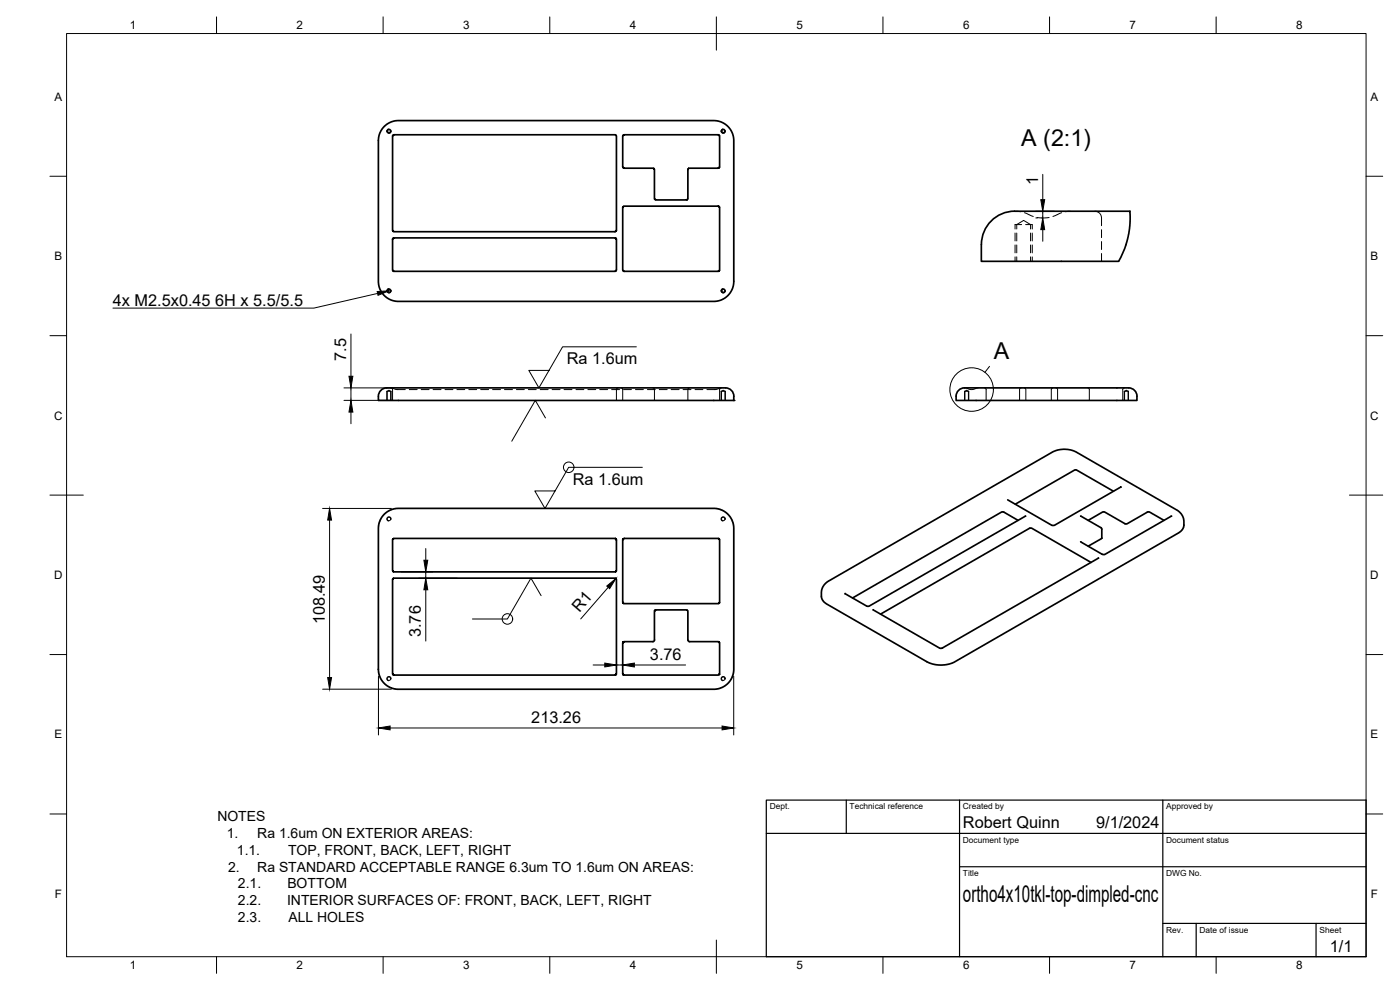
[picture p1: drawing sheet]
<svg xmlns="http://www.w3.org/2000/svg" width="420mm" height="297mm" viewBox="0 0 420 297" stroke-linecap="round" stroke-linejoin="round" font-family="sans-serif">
<!-- layer: Visible -->
<g fill="none" stroke="#000" stroke-width=".51">
<path d="M115.2 38l2-1.4 2.1-.4h95.2l2.1 .4 1.5 1 1.1 1.2 .7 1.3 .3 1.8v42.8l-.4 2.1-1 1.6-1.2 1-1.3 .7-1.8 .3h-95.2l-2.1-.4-1.6-1-1-1.2-.7-1.3-.3-1.8v-42.8l.4-2.1zM117.9 40.6l.3-.2 66.5 .1 .3 .3v28.4l-.5 .3h-66.4l-.3-.4zM187 40.6l28.6-.2 .4 .4v9.3l-.5 .4h-8.7l-.3 .1-.1 9-.2 .3-9.4 .1-.4-.5v-8.7l-.2-.2-8.8-.1-.5-.3zM117.9 71.6l.4-.2h66.2l.5 .4v9.2l-.4 .4h-66.4l-.4-.4zM187 62l.4-.1h28.4l.2 .4-.1 18.9-.3 .2h-28.4l-.3-.4zM294.5 73.4v5h41.2M304.5 63.4h34.6v3.6l-.5 4-1.1 3.7-1.8 3.7M304.5 63.4a10 10 0 0 0-10 10M114.5 116.9l1.6-.5h101.4a2.6 2.6 0 0 1 2.7 2.5v1.2h-106.6a3.3 3.3 0 0 1 .9-3.2zM338.7 116.4h-49.1a2.61 2.61 0 0 0-2.7 2.5v1.2h54.3a2.8 2.8 0 0 0-2.5-3.7M115.3 154.3l1.9-1.3 2.1-.5h95.2l2.3 .6 1.2 .7 1.2 1.4 .8 1.6 .2 1.4v42.9l-.6 2.3-.7 1.2-1.4 1.2-1.5 .8-1.5 .2h-95.2l-2.3-.6-1.2-.7-1.2-1.4-.8-1.5-.2-1.5v-42.9l.4-2zM305.5 156.1l-4.2-2.4-.7-.1-44.7 25.8"/>
<path d="M307.8 154.8l-47 27.1-.7-.1-6.5-3.7M324.3 154.8l6.3 3.8v2.9l-4 2.4M326.6 156.1l4.6-2.5 6.6 3.6 .5-.1 6.3-3.5 4.7 2.5M334.2 147.4l-11.1-6.4h-.5l-17.9 10.3M336.4 146.1l-20.1 11.6-.7-.1-13.2-7.6M351.6 154.8l-20.1 11.6-.7-.1-6.5-3.7M117.9 173.6l66.8-.1 .3 .3v28.4l-.4 .4-66.5-.1-.3-.3zM117.9 161.7l66.7-.1 .4 .3v9.3l-.4 .4h-66.4l-.4-.4zM187 161.8l.3-.2h28.4l.3 .4-.1 18.9-.3 .2h-28.4l-.3-.4zM247.7 175.1l1-.8 67.2-38.7 2-.7h2.6l2.5 .7 30.4 17.5 1.3 1.4 .6 1.4-.1 2.4-.6 .9-.9 .7-67.1 38.7-2.4 .8-3 .1-2.9-.9-30.2-17.4-1.1-.9-.5-1.2 .2-2.4zM327.4 168.7l-17.7-10.2-.6-.1-44.8 25.9M329.7 167.4l-47.1 27.1-.7-.1-19.9-11.4"/>
<path d="M206.5 192l.5 .5h8.5l.4 .2-.1 9.7-28.5 .2-.3-.3v-9.6l.3-.2 8.9-.1 .2-.4v-8.6l.2-.3h9.6l.2 .3v8.6"/>
<circle cx="116.7" cy="39.3" r=".52"/>
<circle cx="217.1" cy="39.3" r=".52"/>
<circle cx="116.7" cy="87.2" r=".52"/>
<circle cx="217.1" cy="87.2" r=".52"/>
</g>
<!-- layer: Hidden -->
<g fill="none" stroke="#000" stroke-width=".3">
<path d="M304.6 67.4h2M304.9 63.4l1.4 .1M305.1 68.7v-1.3l2.1-1.3 2.1 1.3v1.3M305.1 69.9v2.4M305.1 73.5v2.4M305.1 77.1v1.3M307.5 63.8l2.6 1.1M307.8 67.4h2M309.3 69.9v2.4M309.3 73.5v2.4M309.3 77.1v1.3M311.2 65.3h3.7"/>
<path d="M318.6 63.8l-2.6 1.1M321.2 63.4l-1.4 .1M328.6 63.4a2 2 0 0 1 2 2v2.3M330.6 68.9v2.4M330.6 72.5v2.4M330.6 76.1v2.3M116.1 117.4h1.3M121.6 116.9h-2.7l-1.6-.5 .5 .4v3.3M122.8 116.9h2.4M126.4 116.9h2.4M130 116.9h2.4M133.5 116.9h2.4"/>
<path d="M137.1 116.9h2.4M140.7 116.9h2.4M144.3 116.9h2.3M147.8 116.9h2.4M151.4 116.9h2.4M155 116.9h2.4M158.6 116.9h2.3M162.1 116.9h2.4M165.7 116.9h2.4M169.3 116.9h2.4M172.8 116.9h2.4M176.4 116.9h2.4"/>
<path d="M180 116.9h2.4M183.6 116.9h2.3M185.5 116.4l-.5 .5v3.2M186.4 116.4l.5 .4v3.3M187.1 116.9h2.4M190.7 116.9h2.4M194.3 116.9h2.4M195.9 116.4l.5 .4v3.3M197.8 116.9h2.4M201.4 116.9h2.4M205 116.9h2.4M206.9 116.4l-.5 .4v3.3"/>
<path d="M208.6 116.9h2.3M212.2 116.9h2.7l1.6-.5-.5 .4v3.3M216.4 117.4h1.3M289.5 117.4h1.2M289.5 116.4l2 .5 2.1-.5M295.4 116.4l.6 .4v3.3M306.5 116.4l-.5 .4v3.3M307.4 116.4l.5 .5v3.2M316 116.4l-.5 .4v3.3M316.9 116.4l.5 .4v3.3M326.4 116.4l.5 .4v3.3M337.4 117.4h1.3"/>
<path d="M337.5 116.4l-.5 .4v3.3M116.2 120.1v-2.7l.5-.3 .5 .3v2.7M216.5 120.1v-2.7l.5-.3 .6 .3v2.7M289.6 120.1v-2.7l.5-.3 .5 .3v2.7M337.5 120.1v-2.7l.5-.3 .6 .3v2.7"/>
<circle cx="116.7" cy="155.7" r=".51"/>
<circle cx="217.1" cy="155.7" r=".52"/>
<circle cx="116.7" cy="203.6" r=".51"/>
<circle cx="217.1" cy="203.6" r=".52"/>
</g>
<!-- layer: Hidden Narrow -->
<g fill="none" stroke="#000" stroke-width=".3">
<path d="M304.6 67.4v1.3M304.6 69.9v2.4M304.6 73.5v2.4M304.6 77.1v1.3M309.8 67.4v1.3M309.8 69.9v2.4M309.8 73.5v2.4M309.8 77.1v1.3M116.1 117.4v2.7M117.4 117.4v2.7M216.4 117.4v2.7M217.7 117.4v2.7"/>
<path d="M289.5 117.4v2.7M290.7 117.4v2.7M337.4 117.4v2.7M338.7 117.4v2.7M117.4 155.8a.65 .65 0 0 0-.6-.7 .65 .65 0 0 0-.7 .5 .65 .65 0 0 0 .5 .7M217.7 155.8a.64 .64 0 0 0-.6-.7 .64 .64 0 0 0-.7 .5 .64 .64 0 0 0 .5 .7M117.4 203.7a.65 .65 0 0 0-.6-.7 .65 .65 0 0 0-.7 .5 .65 .65 0 0 0 .5 .8M217.7 203.7a.64 .64 0 0 0-.6-.7 .64 .64 0 0 0-.7 .5 .64 .64 0 0 0 .5 .8"/>
</g>
<!-- layer: Visible -->
<circle cx="220.2" cy="120.1" r=".25" fill="#000"/>
<!-- layer: Visible Narrow -->
<path d="M116.6 38.7a.65 .65 0 0 0-.5 .8 .65 .65 0 0 0 .8 .5 .65 .65 0 0 0 .5-.8M216.9 38.7a.65 .65 0 0 0-.5 .8 .65 .65 0 0 0 .8 .5 .65 .65 0 0 0 .5-.8M116.6 86.6a.65 .65 0 0 0-.5 .8 .65 .65 0 0 0 .8 .5 .65 .65 0 0 0 .5-.8M216.9 86.6a.65 .65 0 0 0-.5 .8 .65 .65 0 0 0 .8 .5 .65 .65 0 0 0 .5-.8" fill="none" stroke="#000" stroke-width=".3"/>
<!-- layer: BORDER -->
<g fill="none" stroke="#000" stroke-width=".3">
<path d="M20 10.1h390v276.9h-390zM65 5.1v5M115 5.1v5M165 5.1v5M215 5.1v10M265 5.1v5M315 5.1v5M365 5.1v5M15 52.9h5M410 52.9h5M15 100.7h5M410 100.7h5"/>
<path d="M15 148.6h10M405 148.6h10M15 196.4h5M410 196.4h5M15 244.2h5M410 244.2h5M65 287v5M115 287v5M165 287v5M215 282.1v9.9M265 287v5M315 287v5"/>
<path d="M365 287v5"/>
</g>
<!-- layer: TITLEBLOCK -->
<path d="M230 240.1h180v46.9h-180zM230 250h180M254 240.1v9.9M288 240.1v46.9M349 240.1v46.9M288 260.1h122M349 277.1h61M359 277.1v9.9M395 277.1v9.9" fill="none" stroke="#000" stroke-width=".36"/>
<!-- layer: Hole Notes -->
<path d="M113.2 87.5l3.5-.2-3.2 1.3z" fill="#000" stroke="#000" stroke-width=".3"/>
<path d="M113.3 88l-19.1 4.4h-60.3" fill="none" stroke="#000" stroke-width=".3"/>
<!-- layer: FD_Dimensions -->
<g fill="none" stroke="#000" stroke-width=".3">
<path d="M312.9 52.3v7.6M310.9 65.4h.4M310.9 63.4h5.5M312.9 63.4v2M312.9 68.9v3.5M103.2 116.4h14.3M105.3 100.2v12.7M105.3 116.4v3.7M103.2 120.1h14.3M105.3 123.6v3.5M96.8 152.6h20.7M98.9 156v47.3"/>
<path d="M120.4 171.6h9.5M125.7 173.5h11.5M127.8 164.6v3.5M127.8 171.6v1.9M127.8 177v15.3M182.5 176.2l-8.2 9.5M178 199.5h3.5M185 199.5h1.9M190.4 199.5h15.4M96.8 206.8h20.7M113.6 202.9v17.6M117.1 218.4h99.6"/>
<path d="M220.2 202.9v17.6"/>
</g>
<g fill="#000" stroke="#000" stroke-width=".3">
<path d="M312.4 59.9h1.1l-.6 3.5zM312.9 65.4l.6 3.5h-1.1zM104.7 112.9h1.2l-.6 3.5zM105.3 120.1l.6 3.5h-1.2zM98.9 152.6l.6 3.4h-1.2zM127.2 168.1h1.2l-.6 3.5zM127.8 173.5l.6 3.5h-1.2zM182.1 175.8l2.7-2.2-1.8 3zM181.5 199l3.5 .5-3.5 .6zM186.9 199.5l3.5-.5v1.1zM98.3 203.3h1.2l-.6 3.5zM113.6 218.4l3.5-.6v1.2z"/>
<path d="M216.7 217.8l3.5 .6-3.5 .6z"/>
</g>
<!-- layer: Detail Boundary -->
<g fill="none" stroke="#000" stroke-width=".3">
<path d="M297 109.9l-1.4 1.8"/>
<circle cx="291.6" cy="116.9" r="6.5"/>
</g>
<g fill="none" stroke="#000" stroke-width=".3">
<path d="M191 104.1h-22.2l-7.1 12.3-3-5.3h6.1M163.7 125.4l-3-5.3-7.1 12.3M192.8 140.2h-22.1l-7.1 12.4-3.1-5.3h6.1M162.4 178.7l-3.1-5.2-7 12.2h-10.5"/>
<circle cx="170.7" cy="140.2" r="1.58"/>
<circle cx="152.3" cy="185.7" r="1.58"/>
</g>
<g font-size="7">
<text x="306.5" y="43.7">A (2:1)</text>
<text x="298.2" y="107.8">A</text>
<text x="289" y="270.6">ortho4x10tkl-top-dimpled-cnc</text>
</g>
<g font-size="4.9">
<text x="311.6" y="55.5" transform="rotate(-90 311.6 55.5)">1</text>
<text x="33.9" y="91.7">4x M2.5x0.45</text>
<text x="64.6" y="91.7">6H x 5.5/5.5</text>
<text x="103.9" y="108.2" transform="rotate(-90 103.9 108.2)">7.5</text>
<text x="170.1" y="109.3">Ra 1.6um</text>
<text x="171.9" y="145.5">Ra 1.6um</text>
<text x="173.9" y="184" transform="rotate(-49 173.9 184)">R1</text>
<text x="97.5" y="187.3" transform="rotate(-90 97.5 187.3)">108.49</text>
<text x="126.3" y="191.2" transform="rotate(-90 126.3 191.2)">3.76</text>
<text x="195.1" y="198.1">3.76</text>
<text x="159.4" y="216.9">213.26</text>
<text x="289" y="248.5">Robert Quinn</text>
<text x="329" y="248.5">9/1/2024</text>
<text x="399.1" y="285.7">1/1</text>
</g>
<g font-size="4.2">
<text x="65.2" y="246.3">NOTES</text>
<text x="68.1" y="251.4">1.</text>
<text x="77.2" y="251.4">Ra 1.6um ON EXTERIOR AREAS:</text>
<text x="71.1" y="256.4">1.1.</text>
<text x="86.4" y="256.4">TOP, FRONT, BACK, LEFT, RIGHT</text>
<text x="68.4" y="261.5">2.</text>
<text x="77.2" y="261.5">Ra STANDARD ACCEPTABLE RANGE 6.3um TO 1.6um ON AREAS:</text>
<text x="71.4" y="266.6">2.1.</text>
<text x="86.2" y="266.6">BOTTOM</text>
<text x="71.4" y="271.6">2.2.</text>
<text x="86.1" y="271.6">INTERIOR SURFACES OF: FRONT, BACK, LEFT, RIGHT</text>
<text x="71.4" y="276.7">2.3.</text>
<text x="86.6" y="276.7">ALL HOLES</text>
</g>
<g font-size="3.5">
<text x="39" y="8.8">1</text>
<text x="89" y="8.8">2</text>
<text x="139" y="8.8">3</text>
<text x="189" y="8.8">4</text>
<text x="239" y="8.8">5</text>
<text x="289" y="8.8">6</text>
<text x="339" y="8.8">7</text>
<text x="389" y="8.8">8</text>
<text x="16.3" y="30.2">A</text>
<text x="411.3" y="30.2">A</text>
<text x="16.3" y="78">B</text>
<text x="411.3" y="78">B</text>
<text x="16.2" y="125.9">C</text>
<text x="411.2" y="125.9">C</text>
<text x="16.2" y="173.7">D</text>
<text x="411.2" y="173.7">D</text>
<text x="16.3" y="221.6">E</text>
<text x="411.3" y="221.6">E</text>
<text x="16.4" y="269.4">F</text>
<text x="411.4" y="269.4">F</text>
<text x="39" y="290.8">1</text>
<text x="89" y="290.8">2</text>
<text x="139" y="290.8">3</text>
<text x="189" y="290.8">4</text>
<text x="239" y="290.8">5</text>
<text x="289" y="290.8">6</text>
<text x="339" y="290.8">7</text>
<text x="389" y="290.8">8</text>
</g>
<g font-size="2.5">
<text x="231" y="242.9">Dept.</text>
<text x="255" y="242.9">Technical reference</text>
<text x="289" y="242.9">Created by</text>
<text x="350" y="242.9">Approved by</text>
<text x="289" y="252.8">Document type</text>
<text x="350" y="252.8">Document status</text>
<text x="289" y="262.9">Title</text>
<text x="350" y="262.9">DWG No.</text>
<text x="350" y="279.9">Rev.</text>
<text x="360" y="279.9">Date of issue</text>
<text x="396" y="279.9">Sheet</text>
</g>
</svg>
